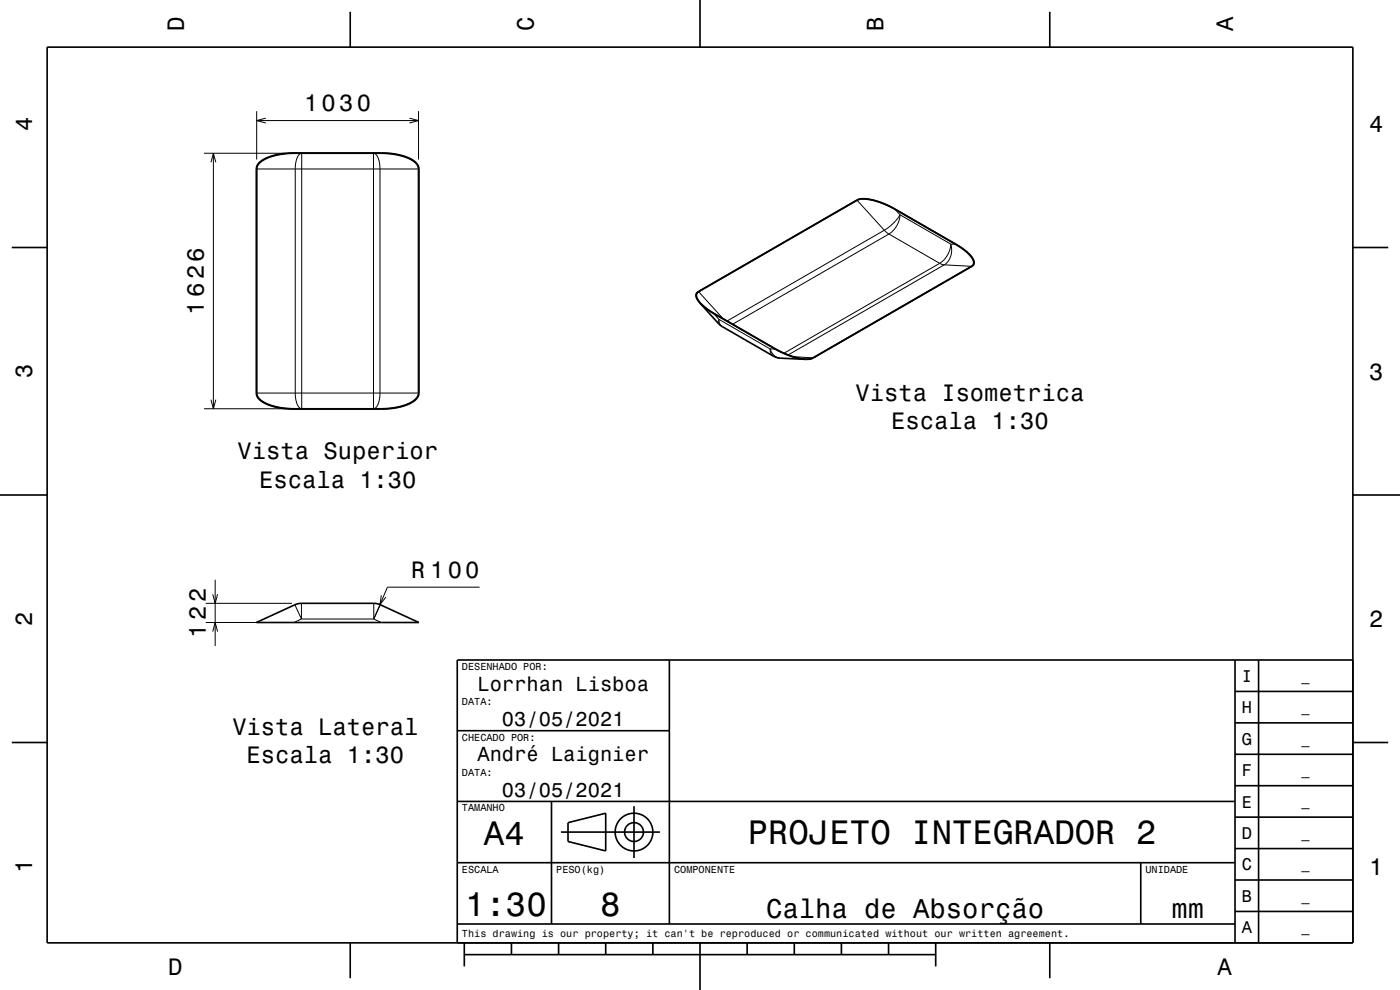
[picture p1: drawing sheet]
<svg xmlns="http://www.w3.org/2000/svg" width="297mm" height="210mm" viewBox="0 0 297 210" stroke-linecap="round" stroke-linejoin="round" font-family="sans-serif">
<g fill="none" stroke="#000" stroke-width=".21">
<path d="M43.3 32.5h17.2M44.7 34.4l.6-1.9 .5 1.9M45.3 32.5v54.2M54.5 23.6v10.2M54.5 35.8h34.3M54.5 25.6h34.3M56.4 25.1l-1.9 .5 1.9 .5M63.5 32.7l.5-.2v54.2a2.53 2.53 0 0 1-1.3-2.6l-.1-48.3a4.7 4.7 0 0 1 .9-3.1zM79.2 32.5a2.53 2.53 0 0 1 1.4 2.6v48.3a3.4 3.4 0 0 1-1.3 3.3zM86.9 25.1l1.9 .5-1.9 .5M88.8 23.6v10.2M181.8 42.5l5.8 6.3"/>
<path d="M187.6 48.8l1 .8M187.6 48.8l-33.3 19.3M188.6 49.6l10.7 6.3M188.6 49.6l-33.2 19.2M189.9 44.4l1 1.2M190.9 45.6a9.7 9.7 0 0 1-3.3 3.2M190.9 45.6a5.2 5.2 0 0 1-2.3 4M190.9 45.6l10.8 6.2M199.3 55.9l1 .3M199.3 55.9l-33 19M200.3 56.2l5.8 .3M200.3 56.2l-33.1 19.1"/>
<path d="M201.7 51.8a3.9 3.9 0 0 1-1.4 4.4M201.7 51.8a5.2 5.2 0 0 1-2.4 4.1M201.7 51.8h1M148.2 61.9l5.2 5.7M151.4 66.5l1.1 1.2M152.5 67.7l-.2 .5 .1 .4M152.5 67.7l.2 1 .5 .6M152.5 67.7l10.9 6.3M163.4 74l.8 1.3 .6 .5 .8 .2M163.4 74l.1 .9 .6 .6M163.4 74l1.1 .1M168.3 75.7l4.2 .2"/>
<path d="M43.3 86.7h17.2M44.7 84.8l.6 1.9 .5-1.9M54.5 83.4h34.3M43.6 132h16.8M43.6 128h18.4M45.1 126l.5 2 .6-2M45.1 134l.5-2 .6 2M45.6 123v14M62.6 128.3l1.4 3M64 131.3l-1.6 .7M64 131.3h15.3M64 128v3.3"/>
<path d="M79.3 131.3l1.6 .7M79.3 128v3.3M80.7 128.3l-1.4 3M80.9 126.3l-.3 1.9 1.2-1.5M101.7 124.6h-19.5l-2.9 6.7"/>
</g>
<g fill="none" stroke="#000" stroke-width=".35">
<path d="M10 10h277v190h-277zM74.3 2.5v7.5M148.5 0v10M222.7 2.5v7.5M55.1 34.4l1.1-.8 1.5-.5 1.7-.4 2.2-.2 19.8-.1 2.4 .3 2.4 .6a3.4 3.4 0 0 1 2.7 2.5v47.6a3.3 3.3 0 0 1-2.8 2.5l-2.3 .6-2.2 .3h-19.3l-2.9-.3-2.5-.6a3.2 3.2 0 0 1-2.5-2.5v-47.6l.1-.7zM55.1 34.6l1.1-.8 1.6-.7 1.8-.4 2.2-.2h19.6l2.9 .4 2.2 .6a3.1 3.1 0 0 1 2.3 2.3v47.6a3.4 3.4 0 0 1-2.8 2.5l-2.1 .5-2.4 .3h-19.2l-2.9-.2-2.5-.7a3.2 3.2 0 0 1-2.4-2.4v-47.6l.1-.7zM2.5 52.5h7.5M287 52.5h7.5M148 62.1l33.8-19.6a8.4 8.4 0 0 1 6.1 .9l2 1 12.8 7.4 2.3 1.6a2.74 2.74 0 0 1 1.5 2.7l-.4 .4-33.6 19.4a8.5 8.5 0 0 1-6.1-.9l-1.8-.9-13-7.6-2.3-1.6a2.73 2.73 0 0 1-1.5-2.6zM148.5 64.3a1.61 1.61 0 0 1-.5-2.3l33.8-19.6a8.2 8.2 0 0 1 6 .9l2 1 13.1 7.6 2.1 1.4a2.97 2.97 0 0 1 1.6 2.8l-.4 .4-33.7 19.5-1.6 .2M148.5 64.3l1.1 1 1.5 1 13.8 8 3.2 1.4 2.8 .5M148.5 64.3l4.5 4.8 11.1 6.4 1.4 .5 5.4 .2"/>
<path d="M0 105h10M287 105h10M54.4 132l8.3-3.8 1.3-.2h15.7l1 .3 8.2 3.7zM142 140v56M262 140v60M267 140v60M287 140h-190v60M2.5 157.5h7.5M97 155h45M262 153.3h25M262 146.7h25M287 157.5h7.5"/>
<path d="M97 170h165M117 170v26M119 176.5h21M120.5 174.5l8-2v8l-8-2zM134.5 171v11M262 173.3h25M262 166.7h25M262 160h25M97 196h165M97 183h165M242 183v13M262 193.3h25"/>
<path d="M262 186.7h25M262 180h25M74.3 200v7.5M98.5 202.5h100M98.5 200v5M108.5 200v2.5M118.5 200v2.5M128.5 200v2.5M138.5 200v2.5M148.5 200v10M158.5 200v2.5M168.5 200v2.5"/>
<path d="M178.5 200v2.5M188.5 200v2.5M198.5 200v5M222.7 200v7.5"/>
<circle cx="134.5" cy="176.5" r="2"/>
<circle cx="134.5" cy="176.5" r="4"/>
</g>
<g font-size="7.2">
<text x="102.7" y="179.3">A4</text>
<text x="158.6" y="179.1">PROJETO INTEGRADOR 2</text>
<text x="98.7" y="194.3">1:30</text>
<text x="127.3" y="194.3">8</text>
</g>
<g font-size="5.8">
<text x="162.5" y="194.6">Calha de Absorção</text>
<text x="248.5" y="194.6">mm</text>
</g>
<g font-size="5">
<text x="39" y="6.5" transform="rotate(-90 39 6.5)">D</text>
<text x="113.2" y="6.5" transform="rotate(-90 113.2 6.5)">C</text>
<text x="187.4" y="6.5" transform="rotate(-90 187.4 6.5)">B</text>
<text x="261.6" y="6.5" transform="rotate(-90 261.6 6.5)">A</text>
<text x="64.5" y="23.6">1030</text>
<text x="6.8" y="27.8" transform="rotate(-90 6.8 27.8)">4</text>
<text x="290.5" y="28.1">4</text>
<text x="43.3" y="66.7" transform="rotate(-90 43.3 66.7)">1626</text>
<text x="6.8" y="80.3" transform="rotate(-90 6.8 80.3)">3</text>
<text x="290.5" y="80.6">3</text>
<text x="181.5" y="85">Vista Isometrica</text>
<text x="189.1" y="91.1">Escala 1:30</text>
<text x="50.4" y="97.5">Vista Superior</text>
<text x="55" y="103.5">Escala 1:30</text>
<text x="87.2" y="122.6">R 100</text>
<text x="6.8" y="132.8" transform="rotate(-90 6.8 132.8)">2</text>
<text x="43.6" y="135.3" transform="rotate(-90 43.6 135.3)">122</text>
<text x="290.5" y="133.1">2</text>
<text x="49.3" y="155.8">Vista Lateral</text>
<text x="52.3" y="161.9">Escala 1:30</text>
<text x="6.8" y="185.3" transform="rotate(-90 6.8 185.3)">1</text>
<text x="290.5" y="185.6">1</text>
<text x="35.7" y="206.8">D</text>
<text x="258.3" y="206.8">A</text>
</g>
<g font-size="4.3">
<text x="101.3" y="146.5">Lorrhan Lisboa</text>
<text x="106.5" y="154">03/05/2021</text>
<text x="101.3" y="161.5">André Laignier</text>
<text x="106.5" y="169">03/05/2021</text>
</g>
<g font-size="3.6">
<text x="263.4" y="144.6">I</text>
<text x="263.4" y="151.3">H</text>
<text x="263.4" y="158">G</text>
<text x="263.4" y="164.6">F</text>
<text x="263.4" y="171.3">E</text>
<text x="263.4" y="178">D</text>
<text x="263.4" y="184.6">C</text>
<text x="263.4" y="191.3">B</text>
<text x="263.4" y="198">A</text>
</g>
<g font-size="2.9">
<text x="276.1" y="144.4">_</text>
<text x="276.1" y="151">_</text>
<text x="276.1" y="157.7">_</text>
<text x="276.1" y="164.4">_</text>
<text x="276.1" y="171">_</text>
<text x="276.1" y="177.7">_</text>
<text x="276.1" y="184.4">_</text>
<text x="276.1" y="191.1">_</text>
<text x="276.1" y="197.7">_</text>
</g>
<g font-size="2.2">
<text x="98" y="142.1">DESENHADO POR:</text>
<text x="98" y="149.6">DATA:</text>
<text x="98" y="157.1">CHECADO POR:</text>
<text x="98" y="164.6">DATA:</text>
<text x="98" y="172.1">TAMANHO</text>
<text x="98" y="185.1">ESCALA</text>
<text x="118" y="185.1">PESO(kg)</text>
<text x="143" y="185.1">COMPONENTE</text>
<text x="243" y="185.1">UNIDADE</text>
<text x="98" y="198.8">This drawing is our property; it can't be reproduced or communicated without our written agreement.</text>
</g>
</svg>
